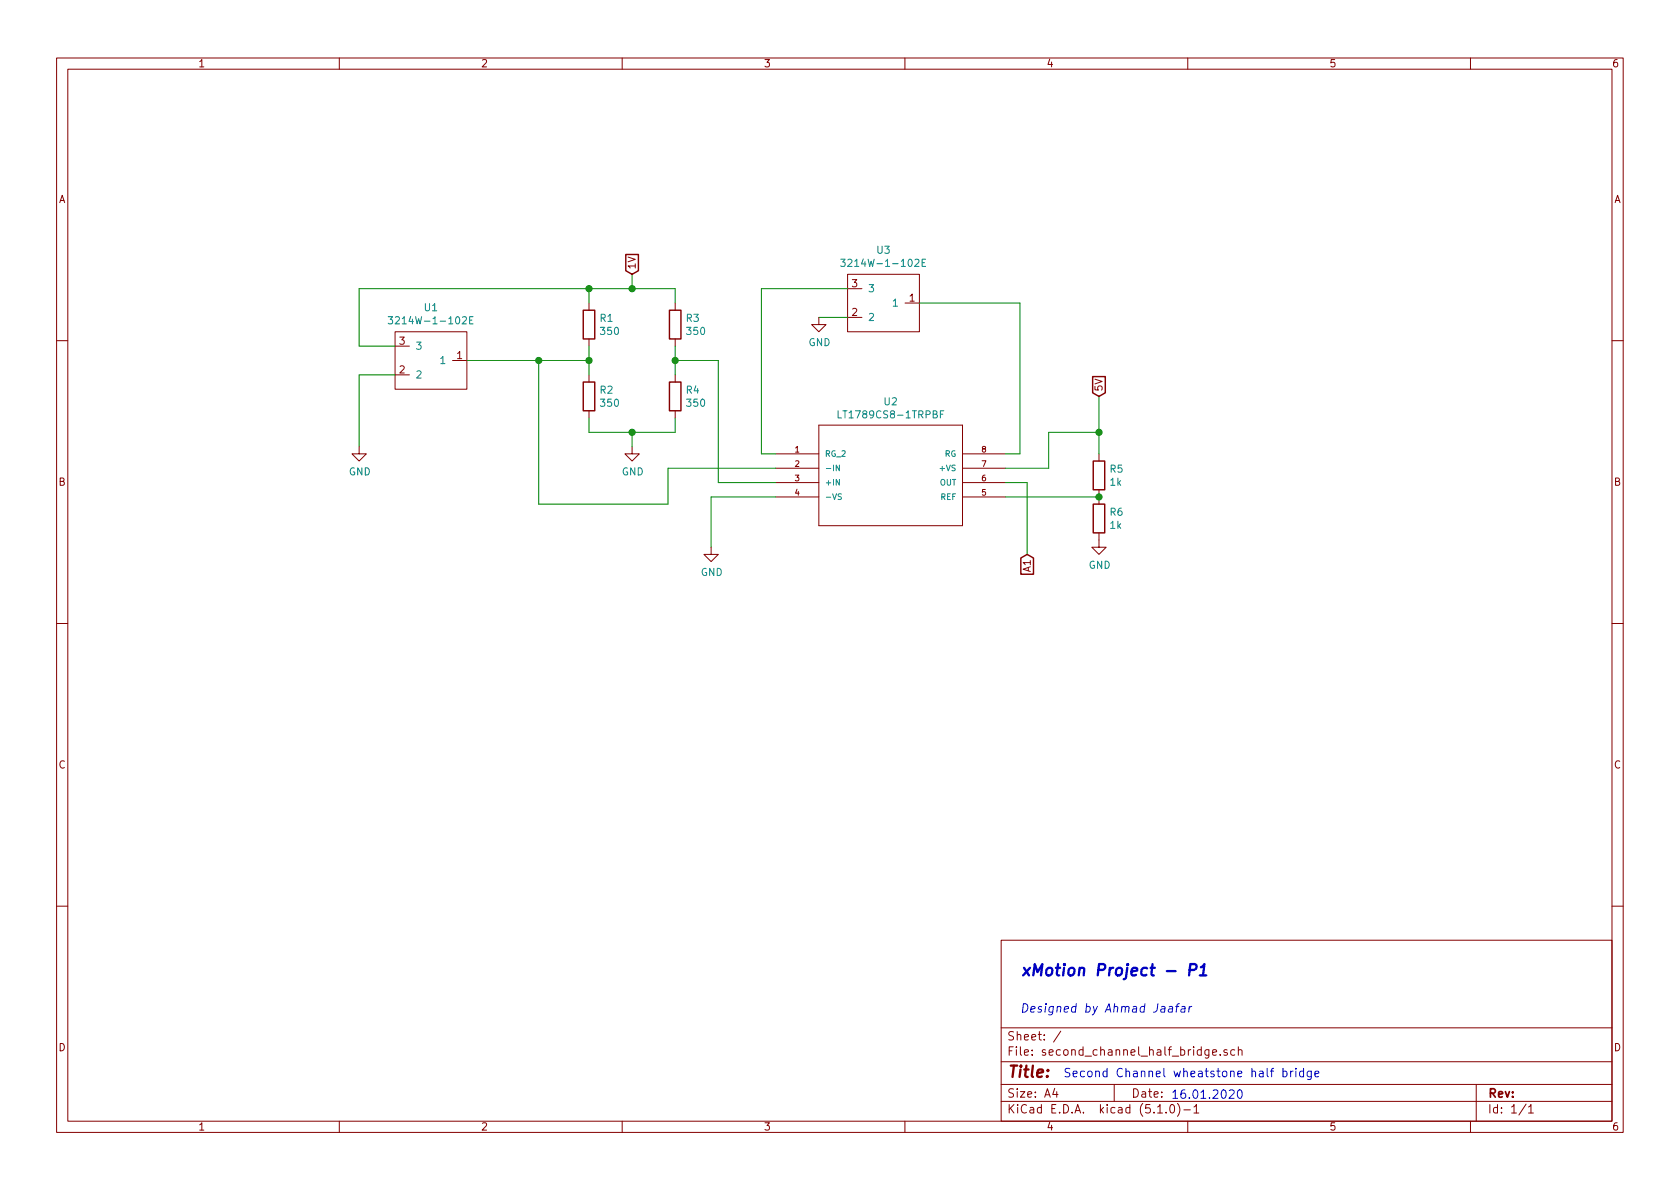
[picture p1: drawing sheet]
EESchema Schematic File Version 4
LIBS:second_channel_half_bridge-cache
EELAYER 29 0
EELAYER END
$Descr A4 11693 8268
encoding utf-8
Sheet 1 1
Title ""
Date ""
Rev ""
Comp ""
Comment1 ""
Comment2 ""
Comment3 ""
Comment4 ""
$EndDescr
$Comp
L Lt1789:LT1789CS8-1TRPBF U2
U 1 1
P 5400 3150
F 0 "U2" H 6200 3515 50  0000 C CNN
F 1 "LT1789CS8-1TRPBF" H 6200 3424 50  0000 C CNN
F 2 "SO-8_S" H 5400 3150 50  0001 L BNN
F 3 "" H 5400 3150 50  0001 L BNN
F 4 "Linear Technology" H 5400 3150 50  0001 L BNN "Champ4"
F 5 "LT1789CS8-1#TRPBFCT-ND" H 5400 3150 50  0001 L BNN "Champ5"
F 6 "https://www.digikey.ch/product-detail/en/linear-technology-analog-devices/LT1789CS8-1-TRPBF/LT1789CS8-1-TRPBFCT-ND/7916882?utm_source=snapeda&utm_medium=aggregator&utm_campaign=symbol" H 5400 3150 50  0001 L BNN "Champ6"
F 7 "LT1789CS8-1#TRPBF" H 5400 3150 50  0001 L BNN "Champ7"
F 8 "SO-8 Linear Technology" H 5400 3150 50  0001 L BNN "Champ8"
	1    5400 3150
	1    0    0    -1  
$EndComp
$Comp
L second_channel_half_bridge-rescue:3214W-1-102E-xMotion U3
U 1 1
P 6400 2350
F 0 "U3" H 6650 1735 50  0000 C CNN
F 1 "3214W-1-102E" H 6650 1826 50  0000 C CNN
F 2 "xMotion:3214W-1-102E" H 6400 2350 50  0001 C CNN
F 3 "" H 6400 2350 50  0001 C CNN
	1    6400 2350
	-1   0    0    1   
$EndComp
$Comp
L second_channel_half_bridge-rescue:3214W-1-102E-xMotion U1
U 1 1
P 3250 2750
F 0 "U1" H 3500 2135 50  0000 C CNN
F 1 "3214W-1-102E" H 3500 2226 50  0000 C CNN
F 2 "xMotion:3214W-1-102E" H 3250 2750 50  0001 C CNN
F 3 "" H 3250 2750 50  0001 C CNN
	1    3250 2750
	-1   0    0    1   
$EndComp
$Comp
L power:GND #PWR0101
U 1 1
P 4950 3800
F 0 "#PWR0101" H 4950 3550 50  0001 C CNN
F 1 "GND" H 4955 3627 50  0000 C CNN
F 2 "" H 4950 3800 50  0001 C CNN
F 3 "" H 4950 3800 50  0001 C CNN
	1    4950 3800
	1    0    0    -1  
$EndComp
Wire Wire Line
	5400 3450 4950 3450
Wire Wire Line
	4950 3450 4950 3800
$Comp
L Device:R R3
U 1 1
P 4700 2250
F 0 "R3" H 4770 2296 50  0000 L CNN
F 1 "350" H 4770 2205 50  0000 L CNN
F 2 "Resistor_SMD:R_0805_2012Metric" V 4630 2250 50  0001 C CNN
F 3 "~" H 4700 2250 50  0001 C CNN
	1    4700 2250
	1    0    0    -1  
$EndComp
$Comp
L Device:R R4
U 1 1
P 4700 2750
F 0 "R4" H 4770 2796 50  0000 L CNN
F 1 "350" H 4770 2705 50  0000 L CNN
F 2 "Resistor_SMD:R_0805_2012Metric" V 4630 2750 50  0001 C CNN
F 3 "~" H 4700 2750 50  0001 C CNN
	1    4700 2750
	1    0    0    -1  
$EndComp
$Comp
L Device:R R6
U 1 1
P 7650 3600
F 0 "R6" H 7720 3646 50  0000 L CNN
F 1 "1k" H 7720 3555 50  0000 L CNN
F 2 "Resistor_SMD:R_0805_2012Metric" V 7580 3600 50  0001 C CNN
F 3 "~" H 7650 3600 50  0001 C CNN
	1    7650 3600
	1    0    0    -1  
$EndComp
$Comp
L Device:R R5
U 1 1
P 7650 3300
F 0 "R5" H 7720 3346 50  0000 L CNN
F 1 "1k" H 7720 3255 50  0000 L CNN
F 2 "Resistor_SMD:R_0805_2012Metric" V 7580 3300 50  0001 C CNN
F 3 "~" H 7650 3300 50  0001 C CNN
	1    7650 3300
	1    0    0    -1  
$EndComp
$Comp
L power:GND #PWR0102
U 1 1
P 7650 3750
F 0 "#PWR0102" H 7650 3500 50  0001 C CNN
F 1 "GND" H 7655 3577 50  0000 C CNN
F 2 "" H 7650 3750 50  0001 C CNN
F 3 "" H 7650 3750 50  0001 C CNN
	1    7650 3750
	1    0    0    -1  
$EndComp
Wire Wire Line
	7000 3450 7650 3450
Connection ~ 7650 3450
Wire Wire Line
	7000 3350 7150 3350
Wire Wire Line
	7150 3350 7150 3850
Text GLabel 7150 3850 3    50   Input ~ 0
A1
$Comp
L Device:R R1
U 1 1
P 4100 2250
F 0 "R1" H 4170 2296 50  0000 L CNN
F 1 "350" H 4170 2205 50  0000 L CNN
F 2 "Resistor_SMD:R_0805_2012Metric" V 4030 2250 50  0001 C CNN
F 3 "~" H 4100 2250 50  0001 C CNN
	1    4100 2250
	1    0    0    -1  
$EndComp
$Comp
L Device:R R2
U 1 1
P 4100 2750
F 0 "R2" H 4170 2796 50  0000 L CNN
F 1 "350" H 4170 2705 50  0000 L CNN
F 2 "Resistor_SMD:R_0805_2012Metric" V 4030 2750 50  0001 C CNN
F 3 "~" H 4100 2750 50  0001 C CNN
	1    4100 2750
	1    0    0    -1  
$EndComp
Wire Wire Line
	4700 2100 4700 2000
Wire Wire Line
	4700 2000 4400 2000
Wire Wire Line
	4100 2000 4100 2100
Wire Wire Line
	4100 2400 4100 2500
Wire Wire Line
	4700 2400 4700 2500
Wire Wire Line
	4700 2900 4700 3000
Wire Wire Line
	4100 2900 4100 3000
Wire Wire Line
	4100 3000 4400 3000
$Comp
L power:GND #PWR0103
U 1 1
P 4400 3100
F 0 "#PWR0103" H 4400 2850 50  0001 C CNN
F 1 "GND" H 4405 2927 50  0000 C CNN
F 2 "" H 4400 3100 50  0001 C CNN
F 3 "" H 4400 3100 50  0001 C CNN
	1    4400 3100
	1    0    0    -1  
$EndComp
Wire Wire Line
	4400 3000 4400 3100
Connection ~ 4400 3000
Wire Wire Line
	4400 3000 4700 3000
Wire Wire Line
	4100 2500 3750 2500
Connection ~ 4100 2500
Wire Wire Line
	4100 2500 4100 2600
Wire Wire Line
	2500 2600 2500 3100
Wire Wire Line
	2500 2600 2750 2600
$Comp
L power:GND #PWR0104
U 1 1
P 2500 3100
F 0 "#PWR0104" H 2500 2850 50  0001 C CNN
F 1 "GND" H 2505 2927 50  0000 C CNN
F 2 "" H 2500 3100 50  0001 C CNN
F 3 "" H 2500 3100 50  0001 C CNN
	1    2500 3100
	1    0    0    -1  
$EndComp
Wire Wire Line
	2750 2400 2500 2400
Wire Wire Line
	2500 2400 2500 2000
Wire Wire Line
	2500 2000 4100 2000
Connection ~ 4100 2000
Wire Wire Line
	4400 2000 4400 1900
Connection ~ 4400 2000
Wire Wire Line
	4400 2000 4100 2000
Text GLabel 4400 1900 1    50   Input ~ 0
1V
Wire Wire Line
	5400 3350 5000 3350
Wire Wire Line
	5000 3350 5000 2500
Wire Wire Line
	5000 2500 4700 2500
Connection ~ 4700 2500
Wire Wire Line
	4700 2500 4700 2600
Wire Wire Line
	4650 3250 4650 3500
Wire Wire Line
	4650 3500 3750 3500
Wire Wire Line
	3750 3500 3750 2500
Wire Wire Line
	4650 3250 5400 3250
Connection ~ 3750 2500
Wire Wire Line
	3750 2500 3250 2500
Wire Wire Line
	5900 2200 5700 2200
$Comp
L power:GND #PWR0105
U 1 1
P 5700 2200
F 0 "#PWR0105" H 5700 1950 50  0001 C CNN
F 1 "GND" H 5705 2027 50  0000 C CNN
F 2 "" H 5700 2200 50  0001 C CNN
F 3 "" H 5700 2200 50  0001 C CNN
	1    5700 2200
	1    0    0    -1  
$EndComp
Wire Wire Line
	5400 3150 5300 3150
Wire Wire Line
	5300 3150 5300 2000
Wire Wire Line
	5300 2000 5900 2000
Wire Wire Line
	6400 2100 7100 2100
Wire Wire Line
	7100 2100 7100 3150
Wire Wire Line
	7100 3150 7000 3150
Wire Wire Line
	7000 3250 7300 3250
Wire Wire Line
	7300 3250 7300 3000
Wire Wire Line
	7300 3000 7650 3000
Wire Wire Line
	7650 3000 7650 3150
Wire Wire Line
	7650 3000 7650 2750
Connection ~ 7650 3000
Text GLabel 7650 2750 1    50   Input ~ 0
5V
Text Notes 7100 6800 0    79   Italic 16
xMotion Project - P1
Text Notes 7100 7050 0    59   Italic 0
Designed by Ahmad Jaafar
Text Notes 7400 7500 0    59   ~ 0
Second Channel wheatstone half bridge
Text Notes 8150 7650 0    59   ~ 0
16.01.2020
$EndSCHEMATC
